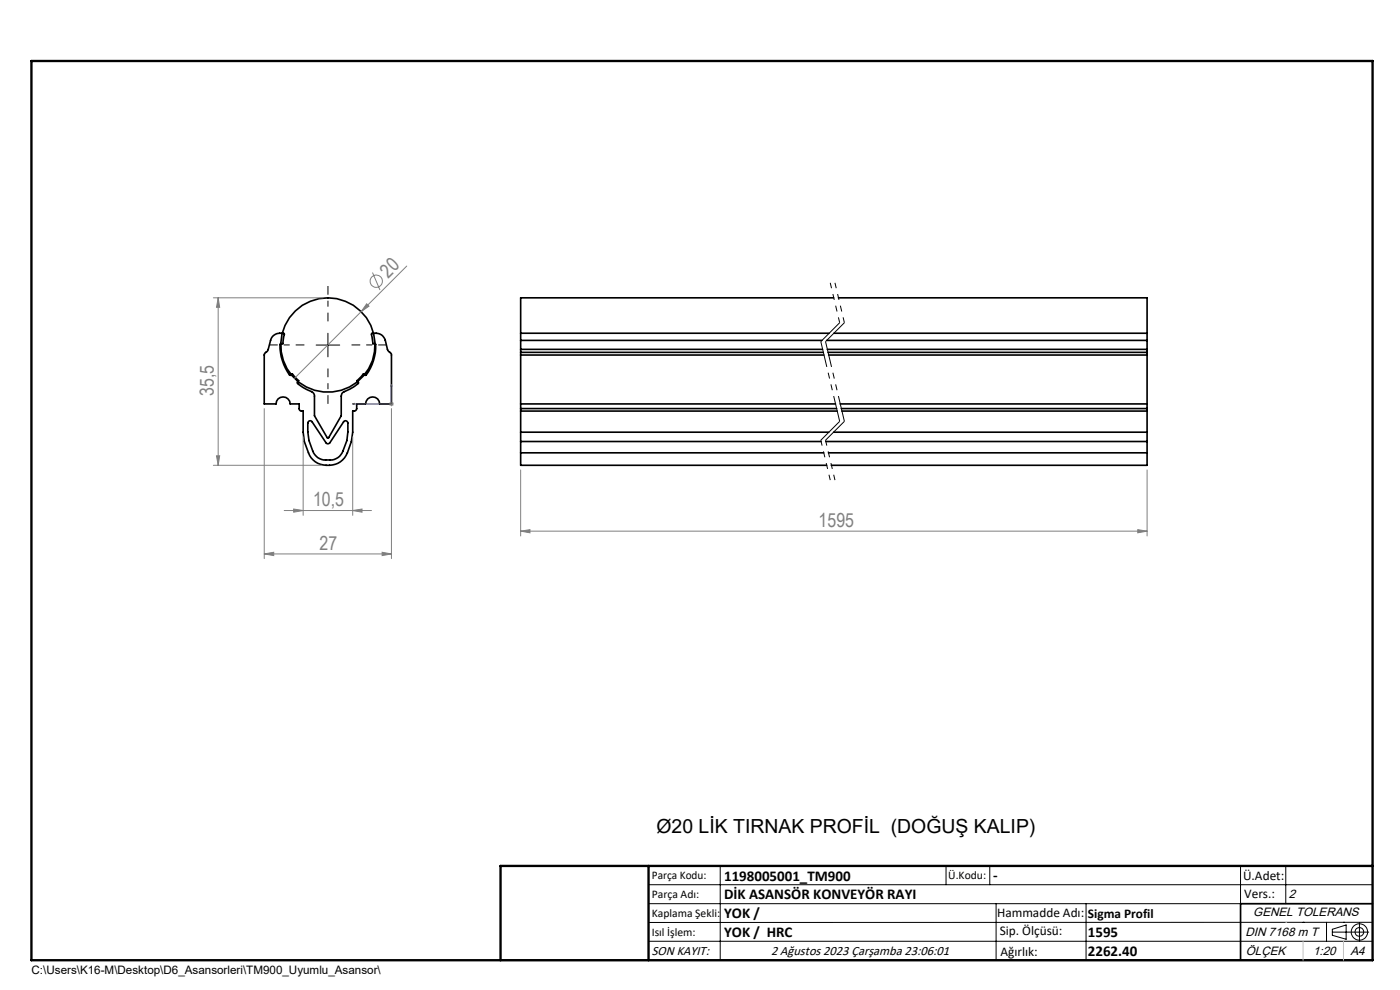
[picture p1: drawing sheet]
<svg xmlns="http://www.w3.org/2000/svg" width="297mm" height="210mm" viewBox="0 0 297 210" stroke-linecap="round" stroke-linejoin="round" font-family="sans-serif">
<g fill="none" stroke="#000" stroke-width=".35">
<path d="M57.9 71.3a2.6 2.6 0 0 1 2.3-.6l.1 .2-.3 2h-.5a9.3 9.3 0 0 0 2.1 6.7l.4-.3 .2 .2 1.2 1.2-.3 .4a6.7 6.7 0 0 0 3.2 2.1l.4 .6v4.4l2.8 4.7h.2l2.7-4.7v-4.2a1.14 1.14 0 0 1 1-1.1l1.6-.8 1-.8 .1-.2-.4-.4 1.4-1.4 .4 .3a8.9 8.9 0 0 0 2.1-6.7h-.5l-.3-2 .2-.2a2.27 2.27 0 0 1 2.7 1.5l.6 2.1 .7 .8v10.6h-2.5a1.5 1.5 0 0 0-1.5-1.5 1.5 1.5 0 0 0-1.5 1.5h-1.8l-.1 1.2-.2 .3h-.6v4.5a9.4 9.4 0 0 1-2.1 5.9 4.6 4.6 0 0 1-7.3-1.5l-.8-2.4-.3-2v-4.5h-.3a.49 .49 0 0 1-.5-.5v-1h-1.9a1.5 1.5 0 0 0-1.5-1.5 1.5 1.5 0 0 0-1.5 1.5h-2.5v-10.5l.7-.9 .7-2.4zM110.5 74.7v.6M110.5 74.1v.6M110.5 70.7v1.5M110.5 70.7h65.4M110.5 74.7h64.2M110.5 75.3h64.3M110.5 74.1h64M110.5 72.2h63.9M110.5 72.2v1.9M110.5 75.3v11.4M175.4 72.2h67.9"/>
<path d="M175.5 74.1h67.8M175.6 74.7h67.7M175.8 75.3h67.5M176.8 63.2h-66.3v7.5M176.9 70.7h66.4M177.9 63.2h65.4v7.5M243.3 74.7v.6M243.3 74.1v.6M243.3 70.7v1.5M243.3 72.2v1.9M243.3 75.3v11.4M65.5 89.4h.6l3 4.5a.49 .49 0 0 0 .9 0l2.9-4.4a.5 .5 0 0 1 .5-.2 .5 .5 0 0 1 .4 .4 9.4 9.4 0 0 1-1.8 7.1 4 4 0 0 1-5.2-.4 10.2 10.2 0 0 1-1.4-6.9z"/>
<path d="M110.5 86.7v.5M110.5 96.1v2.6h64.9M110.5 85.7h66.7M110.5 87.2h67.1M110.5 86.7h67M110.5 91.7h65.3M110.5 93.7h63.7M110.5 96.1h64.2M110.5 87.2v8.9M175.2 93.7h68.1M175.8 96.1h67.5M176.8 91.7h66.5"/>
<path d="M178.2 85.7h65.1M178.5 86.7h64.8M178.6 87.2h64.7M243.3 86.7v.5M243.3 96.1v2.6h-66.9M243.3 87.2v8.9M291.2 191.7h-28v12M106.2 203.7h185"/>
<circle cx="69.6" cy="73.2" r="10"/>
</g>
<g fill="none" stroke="#808080" stroke-width=".21">
<path d="M79 57.8l1.6 3.7M86.3 56.4l-23.8 23.8M45.3 63.2h23.2M46.3 63.2l.3 2h-.7zM46.3 63.2v35.5M77.8 64.4l.5 .5-1.7 1.2zM45.3 98.7h22.9M45.9 96.7h.7l-.3 2zM56.1 86.7v31.8M64.3 92.7v16.6M74.8 92.7v16.6M82.5 85.7h1.1"/>
<path d="M82.7 85.3l.7 .7M83 85.2v1M83 86.7v31.8M83.4 85.3l-.7 .7M110.5 99.7v14M243.3 99.7v14M56.1 117.5l2-.4v.8zM56.1 117.5h26.9M60.3 108.3h18.5M62.3 108l2 .3-2 .3zM74.8 108.3l2-.3v.6zM81.1 117.1l1.9 .4-1.9 .4z"/>
<path d="M110.5 112.7l1.9-.3v.6zM110.5 112.7h132.8M241.4 112.4l1.9 .3-1.9 .3z"/>
<circle cx="79.8" cy="59.6" r="1.3"/>
</g>
<g fill="none" stroke="#000" stroke-width=".21">
<path d="M67.1 73.2h5M69.6 70.7v5M137.6 187.7h153.6M137.6 191.7h153.6M137.6 199.7h153.6M152.8 183.7v20M200.7 183.7v4M210 183.7v4M211.3 191.7v12M230.4 191.7v12M263.2 183.7v20M272.8 183.7v8"/>
<path d="M276.4 195.6h.1M281.4 195.6v4.1M282.6 197.7h7.8M282.6 197.1l3-.9v3l-3-.8zM285 195.6h.1M288.4 195.8v3.8M291.2 195.6l-153.6 .1"/>
<circle cx="288.4" cy="197.7" r="1.74"/>
<circle cx="288.4" cy="197.7" r=".93"/>
</g>
<path d="M74.8 85.7l.3-.1v.2zM83 81.5l.1 .4h-.2zM83 81.5v4.2h-8.2" fill="none" stroke="#00f" stroke-width=".21"/>
<path d="M64.6 73.2h-7.5M69.6 78.2v7.5M69.6 68.2v-7.5M74.6 73.2h7.5" fill="none" stroke="#000" stroke-width=".21" stroke-dasharray="15.2 1.3 1.3 1.3" stroke-dashoffset="13.4" stroke-linecap="butt"/>
<path d="M176.1 60l2 8.5M177.1 60l2 8.5M174.1 93.4l2 8.4M175.1 93.4l2 8.4" fill="none" stroke="#000" stroke-width=".21" stroke-dasharray="6.3 1.3 1.3 1.3 1.3 1.3" stroke-dashoffset="5.2" stroke-linecap="butt"/>
<path d="M178.1 68.5l-4 4M179.1 68.5l-4 4M178.1 89.4l-4 4M179.1 89.4l-4 4" fill="none" stroke="#000" stroke-width=".21" stroke-dasharray="6.3 1.3 1.3 1.3 1.3 1.3" stroke-linecap="butt"/>
<path d="M174.1 72.5l4 16.9M175.1 72.5l4 16.9" fill="none" stroke="#000" stroke-width=".21" stroke-dasharray="6.3 1.3 1.3 1.3 1.3 1.3" stroke-dashoffset=".8" stroke-linecap="butt"/>
<path d="M6.7 12.9h284.5v190.8h-284.5zM137.6 183.7v20M291.2 183.7h-185v20" fill="none" stroke="#000" stroke-width=".5"/>
<path d="M272.8 195.6h.1M276.4 199.7v4M285 199.7v4" fill="none" stroke="#c0c0c0" stroke-width=".21"/>
<path d="M83 81.5l.1 .4h-.2zM74.8 85.7l.3-.1v.2z" fill="#00f"/>
<g fill="#808080">
<path d="M77.8 64.4l.5 .5-1.7 1.2z"/>
<path d="M81.1 117.1l1.9 .4-1.9 .4zM56.1 117.5l2-.4v.8z"/>
<path d="M45.9 96.7h.7l-.3 2zM46.3 63.2l.3 2h-.7z"/>
<path d="M62.3 108l2 .3-2 .3zM74.8 108.3l2-.3v.6z"/>
<path d="M110.5 112.7l1.9-.3v.6zM241.4 112.4l1.9 .3-1.9 .3z"/>
</g>
<g font-size="4.1" fill="#808080">
<text x="82.4" y="59.1" transform="rotate(-45 82.4 59.1)">20</text>
<text x="45.4" y="84" transform="rotate(-90 45.4 84)">35,5</text>
<text x="66.4" y="107.4">10,5</text>
<text x="173.7" y="111.7">1595</text>
<text x="67.8" y="116.6">27</text>
</g>
<text font-size="4.1" x="139.3" y="176.8">Ø20 LİK TIRNAK PROFİL (DOĞUŞ KALIP)</text>
<g font-size="3.2">
<text x="153.6" y="186.8">1198005001_TM900</text>
<text x="153.6" y="190.8">DİK ASANSÖR KONVEYÖR RAYI</text>
<text x="210.7" y="186.6">-</text>
<text x="153.6" y="194.8">YOK /</text>
<text x="153.6" y="198.8">YOK / HRC</text>
<text x="230.8" y="198.7">1595</text>
<text x="230.8" y="202.8">2262.40</text>
</g>
<g font-size="2.8">
<text x="263.7" y="186.7">Ü.Adet:</text>
<text x="263.9" y="190.5">Vers.:</text>
<text x="211.5" y="194.5">Hammadde Adı:</text>
<text x="230.8" y="194.7">Sigma Profil</text>
<text x="138.3" y="202.6">SON KAYIT:</text>
<text x="163.6" y="202.6">2 Ağustos 2023 Çarşamba 23:06:01</text>
<text x="212.1" y="198.4">Sip. Ölçüsü:</text>
<text x="212.2" y="202.7">Ağırlık:</text>
</g>
<g font-size="2.6">
<text x="273.4" y="190.4">2</text>
<text x="265.9" y="194.4">GENEL TOLERANS</text>
<text x="264.2" y="198.5">DIN 7168 m T</text>
<text x="264.3" y="202.6">ÖLÇEK</text>
<text x="278.5" y="202.6">1:20</text>
<text x="286.5" y="202.6">A4</text>
</g>
<g font-size="2.5">
<text x="138.3" y="186.4">Parça Kodu:</text>
<text x="138.3" y="190.5">Parça Adı:</text>
<text x="201.2" y="186.5">Ü.Kodu:</text>
<text x="138.3" y="194.5">Kaplama Şekli:</text>
<text x="138.3" y="198.6">Isıl İşlem:</text>
<text x="6.7" y="206.7">C:\Users\K16-M\Desktop\D6_Asansorleri\TM900_Uyumlu_Asansor\</text>
</g>
</svg>
